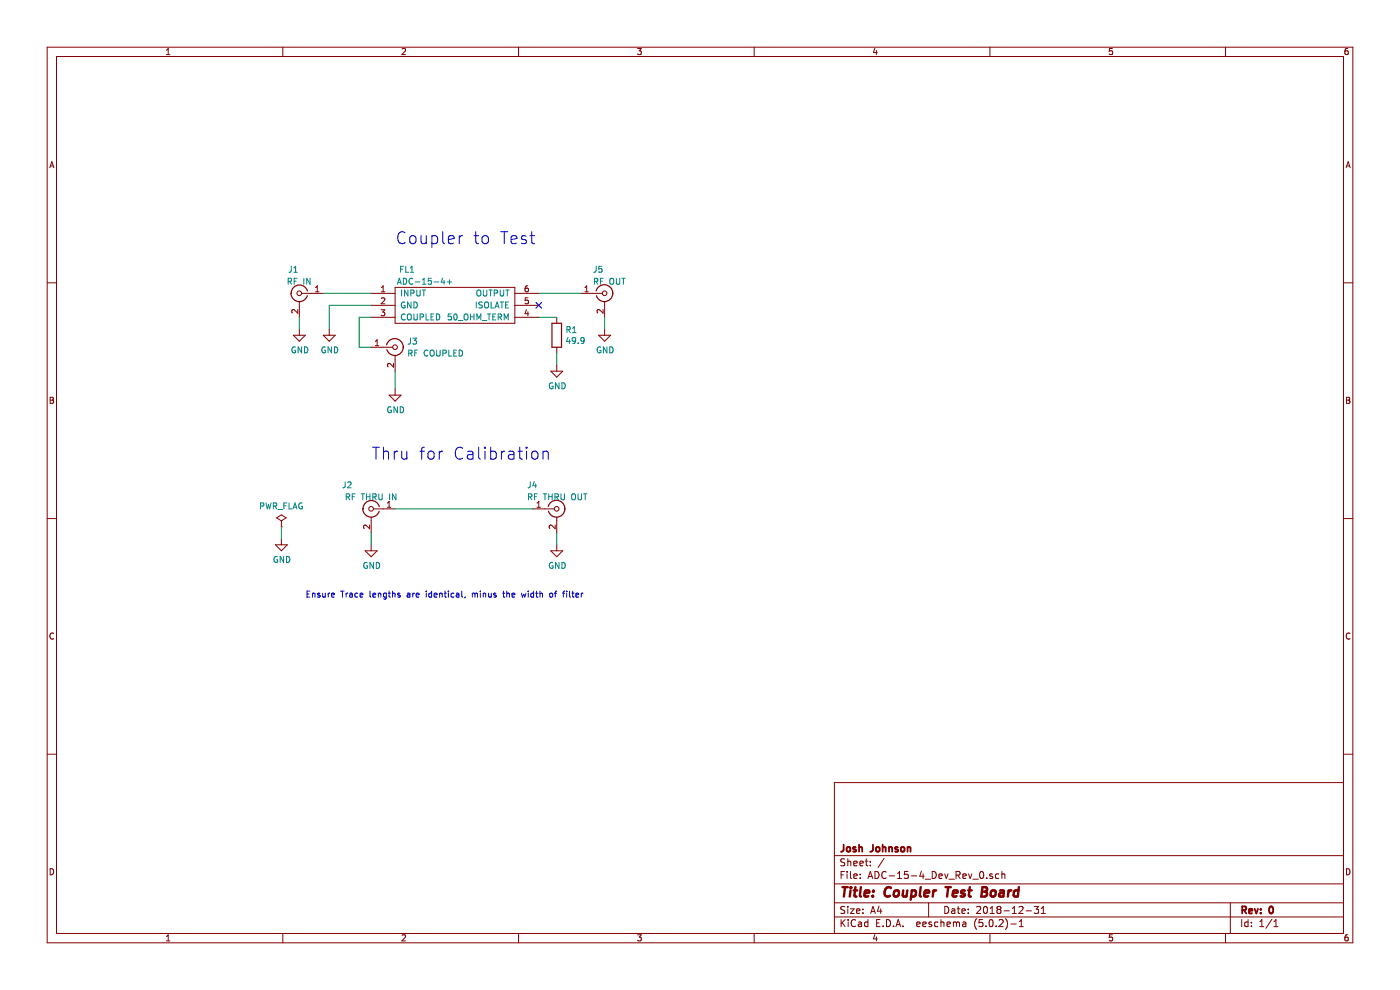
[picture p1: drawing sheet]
EESchema Schematic File Version 4
LIBS:ADC-15-4_Dev_Rev_0-cache
EELAYER 26 0
EELAYER END
$Descr A4 11693 8268
encoding utf-8
Sheet 1 1
Title "Coupler Test Board"
Date "2018-12-31"
Rev "0"
Comp "Josh Johnson"
Comment1 ""
Comment2 ""
Comment3 ""
Comment4 ""
$EndDescr
$Comp
L VNA_Symbols:ADC-15-4+ FL1
U 1 1
P 3750 2400
F 0 "FL1" H 3400 2550 50  0000 C CNN
F 1 "ADC-15-4+" H 3550 2450 50  0000 C CNN
F 2 "VNA_Footprints:CD542" H 3750 2400 50  0001 C CNN
F 3 "" H 3750 2400 50  0001 C CNN
	1    3750 2400
	1    0    0    -1  
$EndComp
$Comp
L Connector:Conn_Coaxial J1
U 1 1
P 2500 2450
F 0 "J1" H 2550 2650 50  0000 C CNN
F 1 "RF IN" H 2500 2550 50  0000 C CNN
F 2 "VNA_Footprints:SMA_EDGE_MOUNT" H 2500 2450 50  0001 C CNN
F 3 " ~" H 2500 2450 50  0001 C CNN
	1    2500 2450
	-1   0    0    -1  
$EndComp
$Comp
L Connector:Conn_Coaxial J5
U 1 1
P 5050 2450
F 0 "J5" H 4950 2650 50  0000 L CNN
F 1 "RF OUT" H 4950 2550 50  0000 L CNN
F 2 "VNA_Footprints:SMA_EDGE_MOUNT" H 5050 2450 50  0001 C CNN
F 3 " ~" H 5050 2450 50  0001 C CNN
	1    5050 2450
	1    0    0    -1  
$EndComp
Wire Wire Line
	2700 2450 3100 2450
Wire Wire Line
	4500 2450 4850 2450
NoConn ~ 4500 2550
$Comp
L Device:R R1
U 1 1
P 4650 2800
F 0 "R1" H 4720 2846 50  0000 L CNN
F 1 "49.9" H 4720 2755 50  0000 L CNN
F 2 "Resistor_SMD:R_0603_1608Metric" V 4580 2800 50  0001 C CNN
F 3 "~" H 4650 2800 50  0001 C CNN
	1    4650 2800
	1    0    0    -1  
$EndComp
$Comp
L power:GND #PWR05
U 1 1
P 4650 3050
F 0 "#PWR05" H 4650 2800 50  0001 C CNN
F 1 "GND" H 4655 2877 50  0000 C CNN
F 2 "" H 4650 3050 50  0001 C CNN
F 3 "" H 4650 3050 50  0001 C CNN
	1    4650 3050
	1    0    0    -1  
$EndComp
$Comp
L power:GND #PWR07
U 1 1
P 5050 2750
F 0 "#PWR07" H 5050 2500 50  0001 C CNN
F 1 "GND" H 5055 2577 50  0000 C CNN
F 2 "" H 5050 2750 50  0001 C CNN
F 3 "" H 5050 2750 50  0001 C CNN
	1    5050 2750
	1    0    0    -1  
$EndComp
$Comp
L power:GND #PWR02
U 1 1
P 2750 2750
F 0 "#PWR02" H 2750 2500 50  0001 C CNN
F 1 "GND" H 2755 2577 50  0000 C CNN
F 2 "" H 2750 2750 50  0001 C CNN
F 3 "" H 2750 2750 50  0001 C CNN
	1    2750 2750
	1    0    0    -1  
$EndComp
$Comp
L power:GND #PWR01
U 1 1
P 2500 2750
F 0 "#PWR01" H 2500 2500 50  0001 C CNN
F 1 "GND" H 2505 2577 50  0000 C CNN
F 2 "" H 2500 2750 50  0001 C CNN
F 3 "" H 2500 2750 50  0001 C CNN
	1    2500 2750
	1    0    0    -1  
$EndComp
Wire Wire Line
	2500 2750 2500 2650
Wire Wire Line
	5050 2650 5050 2750
Wire Wire Line
	4500 2650 4650 2650
Wire Wire Line
	4650 2950 4650 3050
Wire Wire Line
	3100 2550 2750 2550
Wire Wire Line
	2750 2550 2750 2750
$Comp
L Connector:Conn_Coaxial J3
U 1 1
P 3300 2900
F 0 "J3" H 3400 2950 50  0000 L CNN
F 1 "RF COUPLED" H 3400 2850 50  0000 L CNN
F 2 "VNA_Footprints:SMA_EDGE_MOUNT" H 3300 2900 50  0001 C CNN
F 3 " ~" H 3300 2900 50  0001 C CNN
	1    3300 2900
	1    0    0    -1  
$EndComp
Wire Wire Line
	3100 2650 3000 2650
Wire Wire Line
	3000 2650 3000 2900
Wire Wire Line
	3000 2900 3100 2900
$Comp
L power:GND #PWR04
U 1 1
P 3300 3250
F 0 "#PWR04" H 3300 3000 50  0001 C CNN
F 1 "GND" H 3305 3077 50  0000 C CNN
F 2 "" H 3300 3250 50  0001 C CNN
F 3 "" H 3300 3250 50  0001 C CNN
	1    3300 3250
	1    0    0    -1  
$EndComp
Wire Wire Line
	3300 3250 3300 3100
$Comp
L Connector:Conn_Coaxial J2
U 1 1
P 3100 4250
F 0 "J2" H 3300 4450 50  0000 C CNN
F 1 "RF THRU IN" H 3100 4350 50  0000 C CNN
F 2 "VNA_Footprints:SMA_EDGE_MOUNT" H 3100 4250 50  0001 C CNN
F 3 " ~" H 3100 4250 50  0001 C CNN
	1    3100 4250
	-1   0    0    -1  
$EndComp
$Comp
L power:GND #PWR03
U 1 1
P 3100 4550
F 0 "#PWR03" H 3100 4300 50  0001 C CNN
F 1 "GND" H 3105 4377 50  0000 C CNN
F 2 "" H 3100 4550 50  0001 C CNN
F 3 "" H 3100 4550 50  0001 C CNN
	1    3100 4550
	1    0    0    -1  
$EndComp
Wire Wire Line
	3100 4550 3100 4450
$Comp
L Connector:Conn_Coaxial J4
U 1 1
P 4650 4250
F 0 "J4" H 4400 4450 50  0000 L CNN
F 1 "RF THRU OUT" H 4400 4350 50  0000 L CNN
F 2 "VNA_Footprints:SMA_EDGE_MOUNT" H 4650 4250 50  0001 C CNN
F 3 " ~" H 4650 4250 50  0001 C CNN
	1    4650 4250
	1    0    0    -1  
$EndComp
$Comp
L power:GND #PWR06
U 1 1
P 4650 4550
F 0 "#PWR06" H 4650 4300 50  0001 C CNN
F 1 "GND" H 4655 4377 50  0000 C CNN
F 2 "" H 4650 4550 50  0001 C CNN
F 3 "" H 4650 4550 50  0001 C CNN
	1    4650 4550
	1    0    0    -1  
$EndComp
Wire Wire Line
	4650 4450 4650 4550
Wire Wire Line
	3300 4250 4450 4250
Text Notes 2550 5000 0    50   ~ 0
Ensure Trace lengths are identical, minus the width of filter\n
$Comp
L power:PWR_FLAG #FLG0101
U 1 1
P 2350 4400
F 0 "#FLG0101" H 2350 4475 50  0001 C CNN
F 1 "PWR_FLAG" H 2350 4574 50  0000 C CNN
F 2 "" H 2350 4400 50  0001 C CNN
F 3 "~" H 2350 4400 50  0001 C CNN
	1    2350 4400
	1    0    0    -1  
$EndComp
$Comp
L power:GND #PWR0101
U 1 1
P 2350 4500
F 0 "#PWR0101" H 2350 4250 50  0001 C CNN
F 1 "GND" H 2355 4327 50  0000 C CNN
F 2 "" H 2350 4500 50  0001 C CNN
F 3 "" H 2350 4500 50  0001 C CNN
	1    2350 4500
	1    0    0    -1  
$EndComp
Wire Wire Line
	2350 4500 2350 4400
Text Notes 3300 2050 0    100  ~ 0
Coupler to Test
Text Notes 3100 3850 0    100  ~ 0
Thru for Calibration
$EndSCHEMATC
